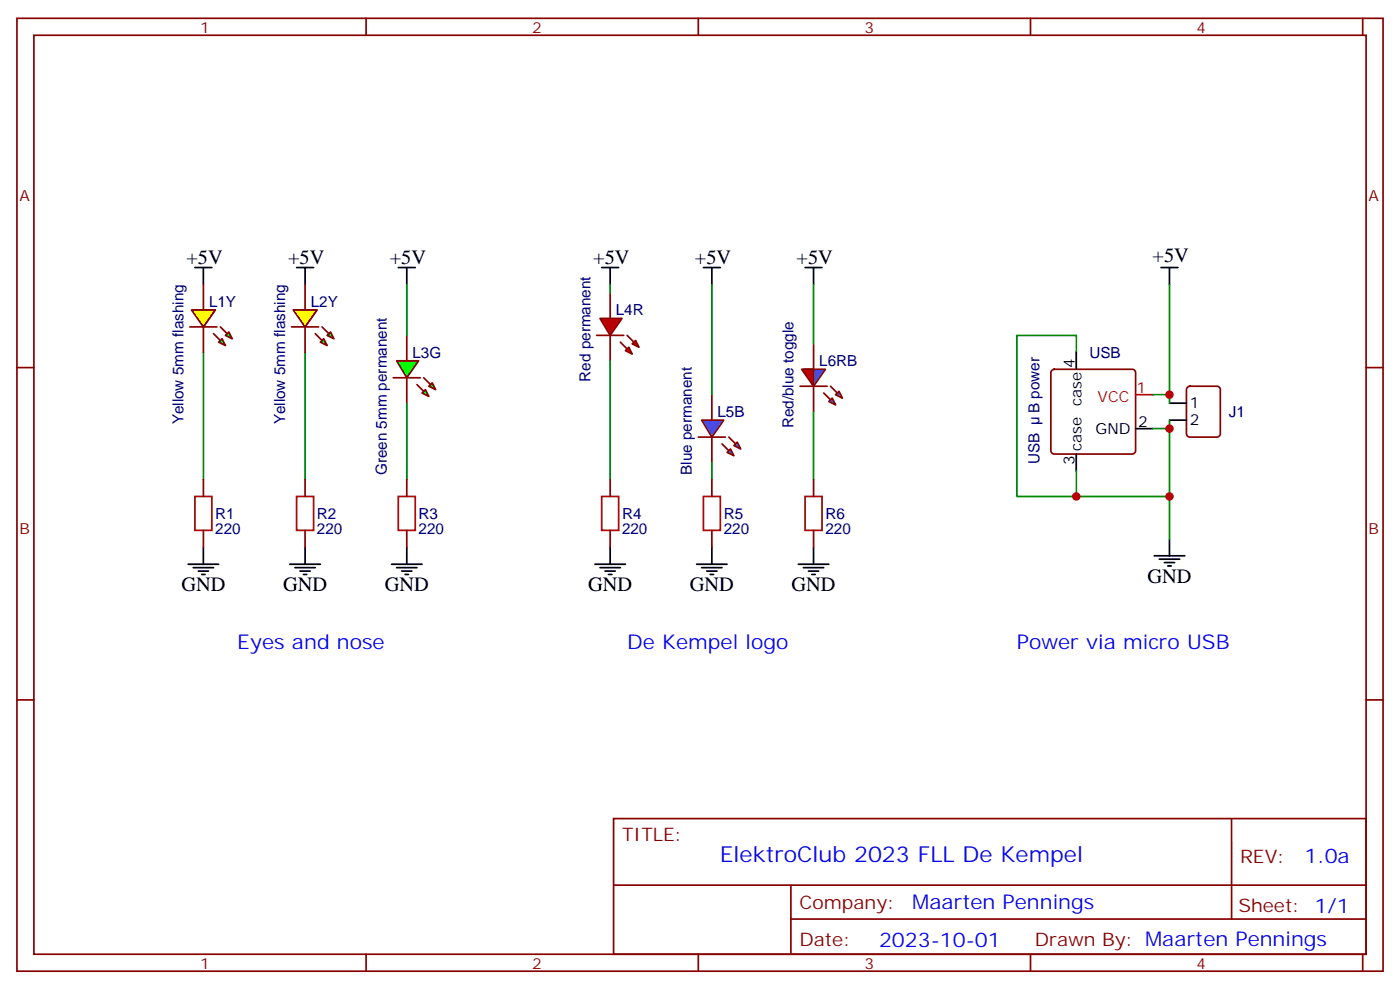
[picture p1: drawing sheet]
<svg xmlns="http://www.w3.org/2000/svg" width="291mm" height="206mm" viewBox="0 0 291 206" stroke-linecap="round" stroke-linejoin="round" font-family="sans-serif">
<g fill="none" stroke="#870000" stroke-width=".35">
<path d="M3.5 3.8h284.4v198.3h-284.4zM7.1 7.3h277.2v191.2h-277.2zM76.2 3.8v3.5M145.3 3.8v3.5M214.5 3.8v3.5M283.6 3.8v3.5M3.5 76.5h3.6M84.7 69.8v5.3M84.7 78.6v5.3M284.3 76.5h3.6M3.5 145.6h3.6M284.3 145.6h3.6"/>
<path d="M127.7 170.3h156.6v28.2h-156.6zM256.3 170.3v20.9M76.2 198.5v3.6M127.7 184.2h156.5M145.3 198.5v3.6M164.6 191.2h119.6M164.6 184.2v14.1M214.5 198.5v3.6M283.6 198.5v3.6"/>
</g>
<g fill="#0f0" stroke="#870000" stroke-width=".35">
<path d="M87.8 81.8l.7-.7 .8 1.4z"/>
<path d="M89.3 80.4l.7-.7 .7 1.4z"/>
</g>
<g fill="#870000" stroke="#870000" stroke-width=".35">
<path d="M86.8 80l1.4 1.4z"/>
<path d="M88.2 78.6l1.4 1.4z"/>
</g>
<path d="M81.8 78.6h5.7z" fill="#f00" stroke="#870000" stroke-width=".35"/>
<path d="M82.5 75.1h4.6l-2.4 3.5z" fill="#0f0" stroke="#870000" stroke-width=".35"/>
<g fill="#f00" stroke="#870000" stroke-width=".35">
<path d="M124.9 66.3h4.6l-2.5 3.5z"/>
<path d="M124.2 69.8h5.6z"/>
</g>
<g fill="#870000" stroke="#870000" stroke-width=".35">
<path d="M130.5 69.8l1.4 1.4z"/>
<path d="M129.1 71.2l1.4 1.4z"/>
</g>
<g fill="#f00" stroke="#870000" stroke-width=".35">
<path d="M132.3 70.8l.7 1.4-1.4-.7z"/>
<path d="M130.2 73l.7-.8 .7 1.5z"/>
</g>
<path d="M127 61v5.3M127 69.8v5.3M148.2 82.1v5.3M148.2 90.9v5.3" fill="none" stroke="#870000" stroke-width=".35"/>
<g fill="#09f" stroke="#870000" stroke-width=".35">
<path d="M151.3 94.1l.7-.7 .8 1.4z"/>
<path d="M152.8 92.7l.7-.7 .7 1.4z"/>
</g>
<g fill="#870000" stroke="#870000" stroke-width=".35">
<path d="M150.3 92.4l1.4 1.4z"/>
<path d="M151.7 90.9l1.4 1.5z"/>
</g>
<path d="M145.3 90.9h5.7z" fill="#f00" stroke="#870000" stroke-width=".35"/>
<path d="M146 87.4h4.6l-2.4 3.5z" fill="#09f" stroke="#870000" stroke-width=".35"/>
<path d="M169.3 71.5v5.3M169.3 80.4v5.3" fill="none" stroke="#870000" stroke-width=".35"/>
<g fill="#09f" stroke="#870000" stroke-width=".35">
<path d="M172.5 83.5l.7-.7 .7 1.4z"/>
<path d="M173.9 82.1l.7-.7 .7 1.4z"/>
</g>
<g fill="#870000" stroke="#870000" stroke-width=".35">
<path d="M171.4 81.8l1.5 1.4z"/>
<path d="M172.9 80.4l1.4 1.4z"/>
</g>
<path d="M166.5 80.4h5.7z" fill="#f00" stroke="#870000" stroke-width=".35"/>
<path d="M167.2 76.8h4.6l-2.5 3.6z" fill="#09f" stroke="#870000" stroke-width=".35"/>
<path d="M40.6 55.7h3.5M42.3 55.7v3.5M61.7 55.7h3.6M63.5 55.7v3.5M82.9 55.7h3.5M84.7 55.7v3.5" fill="none" stroke="#000" stroke-width=".35"/>
<path d="M84.7 59.2v10.6M42.3 73.3v26.5M63.5 73.3v26.5M84.7 83.9v15.9" fill="none" stroke="#008700" stroke-width=".35"/>
<path d="M166.9 76.8h2.4v3.6z" fill="#f00" stroke="#600" stroke-width=".35"/>
<g fill="none" stroke="#000" stroke-width=".35">
<path d="M125.2 55.7h3.6M127 55.7v3.5M146.4 55.7h3.5M148.2 55.7v3.5M167.6 55.7h3.5M169.3 55.7v3.5M241.7 55.7h3.5M243.4 55.7v3.5M243.4 83.9h3.5M243.4 87.4h3.5M39.2 117.4h6.3M40.2 118.1h4.2"/>
<path d="M41.3 118.8h2.1M42 119.5h.7M42.3 113.9v3.5M60.3 117.4h6.4M61.4 118.1h4.2M62.4 118.8h2.2M63.1 119.5h.8M63.5 113.9v3.5M81.5 117.4h6.3M82.5 118.1h4.3M83.6 118.8h2.1M84.3 119.5h.7"/>
<path d="M84.7 113.9v3.5M123.8 117.4h6.4M124.9 118.1h4.2M125.9 118.8h2.2M126.6 119.5h.8M127 113.9v3.5M145 117.4h6.3M146 118.1h4.3M147.1 118.8h2.1M147.8 119.5h.7M148.2 113.9v3.5M166.2 117.4h6.3"/>
<path d="M167.2 118.1h4.2M168.3 118.8h2.1M169 119.5h.7M169.3 113.9v3.5M240.2 115.6h6.4M241.3 116.3h4.2M242.4 117.1h2.1M243.1 117.8h.7M243.4 112.1v3.5"/>
</g>
<path d="M127 59.2v1.8M148.2 59.2v22.9M169.3 59.2v12.3M243.4 59.2v24.7M127 75.1v24.7M224 73.3v-3.5h-12.3v33.5h31.7M148.2 96.2v3.6M169.3 85.7v14.1M243.4 87.4v24.7" fill="none" stroke="#008700" stroke-width=".35"/>
<path d="M40.6 103.3h3.5v7h-3.5zM61.7 103.3h3.6v7h-3.6zM82.9 103.3h3.5v7h-3.5zM125.2 103.3h3.6v7h-3.6zM146.4 103.3h3.5v7h-3.5zM167.6 103.3h3.5v7h-3.5z" fill="none" stroke="#a10000" stroke-width=".35"/>
<g fill="none" stroke="#870000" stroke-width=".35">
<path d="M42.3 59.2v5.3M42.3 68v5.3M42.3 99.8v3.5M63.5 99.8v3.5M84.7 99.8v3.5M127 99.8v3.5M148.2 99.8v3.5M169.3 99.8v3.5M247.2 80.6l.4-.2h5.7a.71 .71 0 0 1 .7 .7v9.1a.76 .76 0 0 1-.7 .7h-5.7a.76 .76 0 0 1-.7-.7v-9.1zM42.3 110.3v3.6M63.5 110.3v3.6M84.7 110.3v3.6"/>
<path d="M127 110.3v3.6M148.2 110.3v3.6M169.3 110.3v3.6"/>
</g>
<g fill="#0f0" stroke="#870000" stroke-width=".35">
<path d="M45.5 71.2l.7-.7 .7 1.4z"/>
<path d="M47.6 69.1l.7 1.4-1.4-.7z"/>
</g>
<g fill="#870000" stroke="#870000" stroke-width=".35">
<path d="M44.4 69.4l1.5 1.4z"/>
<path d="M45.9 68l1.4 1.4z"/>
</g>
<path d="M39.5 68h5.7z" fill="#f00" stroke="#870000" stroke-width=".35"/>
<path d="M40.2 64.5h4.6l-2.5 3.5z" fill="#0f0" stroke="#870000" stroke-width=".35"/>
<path d="M39.9 64.5h4.9l-2.5 3.5z" fill="#ff0" stroke="#600" stroke-width=".35"/>
<path d="M63.5 59.2v5.3M63.5 68v5.3" fill="none" stroke="#870000" stroke-width=".35"/>
<g fill="#0f0" stroke="#870000" stroke-width=".35">
<path d="M66.7 71.2l.7-.7 .7 1.4z"/>
<path d="M68.8 69.1l.7 1.4-1.4-.7z"/>
</g>
<g fill="#870000" stroke="#870000" stroke-width=".35">
<path d="M65.6 69.4l1.4 1.4z"/>
<path d="M67 68l1.4 1.4z"/>
</g>
<path d="M60.7 68h5.6z" fill="#f00" stroke="#870000" stroke-width=".35"/>
<path d="M61.4 64.5h4.6l-2.5 3.5z" fill="#0f0" stroke="#870000" stroke-width=".35"/>
<path d="M61 64.5h5l-2.5 3.5z" fill="#ff0" stroke="#600" stroke-width=".35"/>
<path d="M219 77l.4-.2h16.3a.71 .71 0 0 1 .7 .7v16.3a.76 .76 0 0 1-.7 .7h-16.3a.76 .76 0 0 1-.7-.7v-16.3z" fill="none" stroke="#870000" stroke-width=".35"/>
<path d="M236.4 82.1h3.5" fill="none" stroke="#f00" stroke-width=".35"/>
<path d="M224 73.3v3.5M224 94.5v3.5M236.4 89.2h3.5" fill="none" stroke="#000" stroke-width=".35"/>
<path d="M224 98v5.3M239.9 82.1h3.5M239.9 89.2h3.5" fill="none" stroke="#008700" stroke-width=".35"/>
<g fill="#c00">
<circle cx="243.4" cy="103.3" r=".88"/>
<circle cx="243.4" cy="82.1" r=".88"/>
<circle cx="243.4" cy="89.2" r=".88"/>
<circle cx="224" cy="103.3" r=".88"/>
</g>
<text font-size="4.6" fill="#00f" x="149.8" y="179.3">ElektroClub 2023 FLL De Kempel</text>
<g font-size="4.2">
<text x="38.8" y="55">+5V</text>
<text x="60" y="55">+5V</text>
<text x="81.1" y="55">+5V</text>
<text x="123.5" y="55">+5V</text>
<text x="144.6" y="55">+5V</text>
<text x="165.8" y="55">+5V</text>
<text x="239.9" y="54.4">+5V</text>
<text x="37.7" y="123">GND</text>
<text x="58.9" y="123">GND</text>
<text x="80.1" y="123">GND</text>
<text x="122.4" y="123">GND</text>
<text x="143.6" y="123">GND</text>
<text x="164.7" y="123">GND</text>
<text x="238.8" y="121.3">GND</text>
</g>
<g font-size="4.2" fill="#00f">
<text x="49.4" y="135">Eyes and nose</text>
<text x="130.5" y="135">De Kempel logo</text>
<text x="211.7" y="135">Power via micro USB</text>
<text x="271.5" y="179.6">1.0a</text>
<text x="189.9" y="189.1">Maarten Pennings</text>
<text x="183" y="196.9">2023-10-01</text>
</g>
<g font-size="3.9" fill="#800">
<text x="129.5" y="174.9">TITLE:</text>
<text x="258.1" y="179.6">REV:</text>
<text x="166.4" y="189.1">Company:</text>
<text x="257.7" y="189.7">Sheet: 1/1</text>
<text x="166.4" y="196.8">Date:</text>
<text x="215.4" y="196.9">Drawn By: Maarten Pennings</text>
</g>
<g font-size="3.2" fill="#800">
<text x="41.6" y="6.8">1</text>
<text x="110.8" y="6.8">2</text>
<text x="179.9" y="6.8">3</text>
<text x="249.1" y="6.8">4</text>
<text x="4.1" y="41.9">A</text>
<text x="284.9" y="41.9">A</text>
<text x="4.1" y="111.1">B</text>
<text x="284.9" y="111.1">B</text>
<text x="41.6" y="201.5">1</text>
<text x="110.8" y="201.5">2</text>
<text x="179.9" y="201.5">3</text>
<text x="249.1" y="201.5">4</text>
</g>
<g font-size="3.2" fill="#000080">
<text x="43.5" y="63.9">L1Y</text>
<text x="64.7" y="63.9">L2Y</text>
<text x="128.2" y="65.6">L4R</text>
<text x="85.8" y="74.4">L3G</text>
<text x="170.5" y="76.2">L6RB</text>
<text x="226.8" y="74.5">USB</text>
<text x="122.9" y="79.4" transform="rotate(-90 122.9 79.4)">Red permanent</text>
<text x="38.2" y="88.3" transform="rotate(-90 38.2 88.3)">Yellow 5mm flashing</text>
<text x="59.3" y="88.3" transform="rotate(-90 59.3 88.3)">Yellow 5mm flashing</text>
<text x="149.3" y="86.8">L5B</text>
<text x="165.2" y="89.1" transform="rotate(-90 165.2 89.1)">Red/blue toggle</text>
<text x="216.3" y="85.9" transform="rotate(-90 216.3 85.9)">B power</text>
<text x="255.8" y="86.8">J1</text>
<text x="80.5" y="98.9" transform="rotate(-90 80.5 98.9)">Green 5mm permanent</text>
<text x="144" y="98.8" transform="rotate(-90 144 98.8)">Blue permanent</text>
<text x="216.3" y="96.5" transform="rotate(-90 216.3 96.5)">USB</text>
<text x="44.8" y="107.9">R1</text>
<text x="66" y="107.9">R2</text>
<text x="87.1" y="107.9">R3</text>
<text x="129.5" y="107.9">R4</text>
<text x="150.6" y="107.9">R5</text>
<text x="171.8" y="107.9">R6</text>
<text x="44.8" y="111.1">220</text>
<text x="66" y="111.1">220</text>
<text x="87.1" y="111.1">220</text>
<text x="129.5" y="111.1">220</text>
<text x="150.6" y="111.1">220</text>
<text x="171.8" y="111.1">220</text>
</g>
<g font-size="3.2">
<text x="223.7" y="76.7" transform="rotate(-90 223.7 76.7)">4</text>
<text x="225.1" y="84.5" transform="rotate(-90 225.1 84.5)">case</text>
<text x="236.9" y="88.8">2</text>
<text x="247.6" y="84.9">1</text>
<text x="247.6" y="88.5">2</text>
<text x="225.1" y="93.9" transform="rotate(-90 225.1 93.9)">case</text>
<text x="228" y="90.2">GND</text>
<text x="223.7" y="96.7" transform="rotate(-90 223.7 96.7)">3</text>
</g>
<g font-size="3.2" fill="#f00">
<text x="228.5" y="83.5">VCC</text>
<text x="236.5" y="81.8">1</text>
</g>
</svg>
